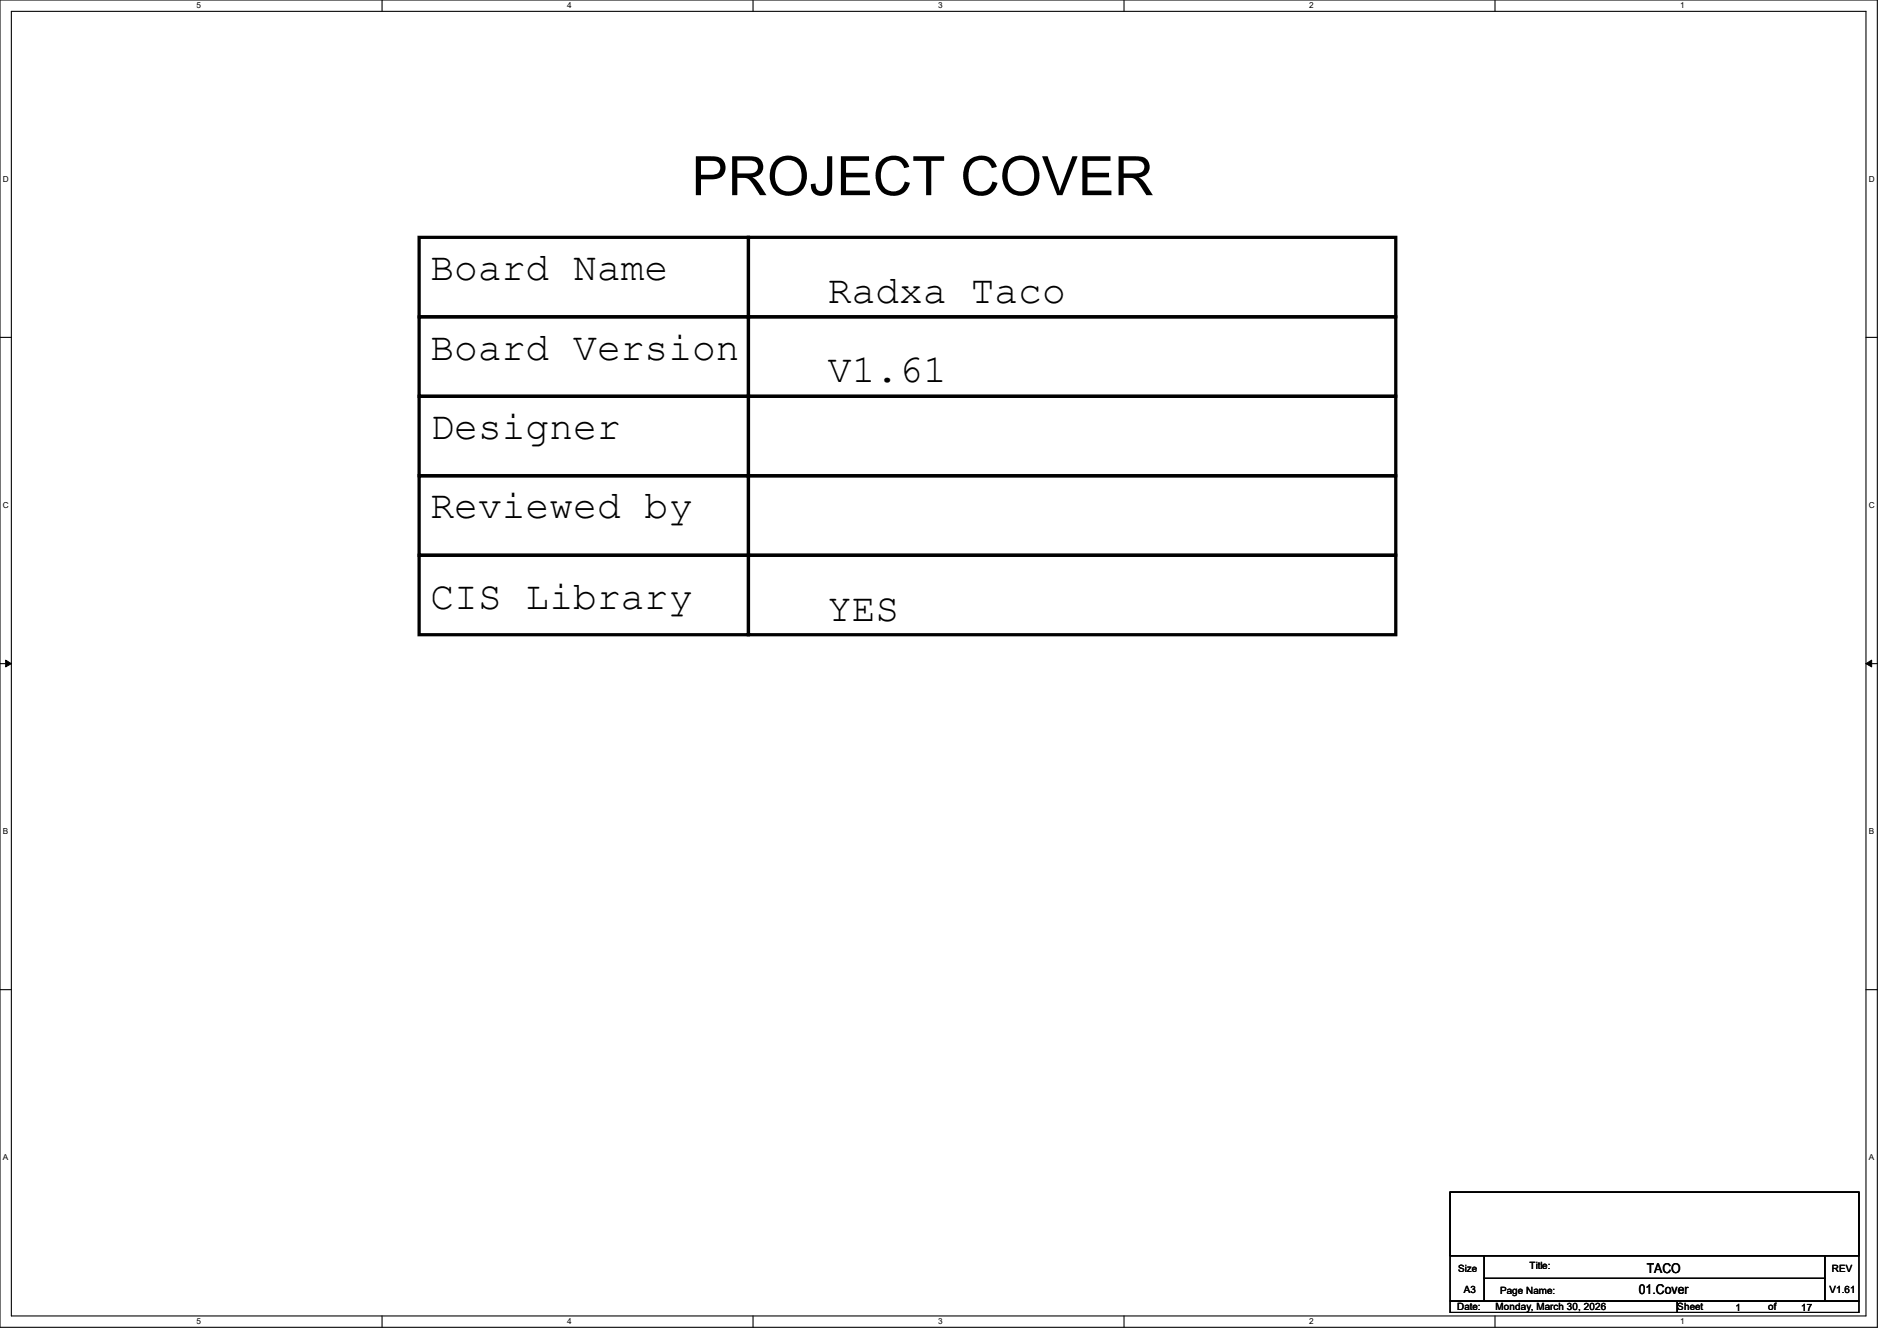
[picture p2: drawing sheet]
<svg xmlns="http://www.w3.org/2000/svg" width="297mm" height="210mm" viewBox="0 0 297 210" stroke-linecap="round" stroke-linejoin="round" font-family="sans-serif">
<g fill="none" stroke="#000" stroke-width=".17">
<path d="M0 0h293.9v207.9h-293.9zM1.8 1.8h290.3v204.3h-290.3zM59.8 0v1.8M117.9 0v1.8M176 0v1.8M234.1 0v1.8M0 52.8h1.8M292.1 52.8h1.8M0 103.9h1.8M292.1 103.9h1.8M0 155h1.8M292.1 155h1.8"/>
<path d="M227 186.7h64v9.9h-64zM227 196.6h5.4v7.2h-5.4zM232.4 196.6h53.3v3.6h-53.3zM285.7 196.6h5.3v7.2h-5.3zM59.8 206.1v1.8M117.9 206.1v1.8M176 206.1v1.8M227 203.8h35.6v1.7h-35.6zM232.4 200.2h53.3v3.6h-53.3zM234.1 206.1v1.8M262.6 203.8h28.4v1.7h-28.4z"/>
</g>
<path d="M.9 103.4l.9 .5-.9 .5zM292.1 103.9l.9-.5v1z" fill="#000"/>
<path d="M.9 103.4l.9 .5-.9 .5zM292.1 103.9l.9-.5v1z" fill="none" stroke="#000" stroke-width=".16"/>
<path d="M65.6 37.2h51.6v12.4h-51.6zM117.2 37.2h101.3v12.4h-101.3zM65.6 49.6h51.6v12.5h-51.6zM117.2 49.6h101.3v12.5h-101.3zM65.6 62.1h51.6v12.4h-51.6zM65.6 74.5h51.6v12.5h-51.6zM117.2 62.1h101.3v12.4h-101.3zM117.2 74.5h101.3v12.5h-101.3zM65.6 87h51.6v12.4h-51.6zM117.2 87h101.3v12.4h-101.3z" fill="none" stroke="#000" stroke-width=".51"/>
<text font-size="8.5" x="108.3" y="30.6">PROJECT COVER</text>
<g font-size="6.2">
<text x="67.4" y="43.9">Board Name</text>
<text x="129.6" y="47.4">Radxa Taco</text>
<text x="67.4" y="56.3">Board Version</text>
<text x="129.6" y="59.9">V1.61</text>
<text x="67.4" y="68.7">Designer</text>
<text x="67.4" y="81.2">Reviewed by</text>
<text x="67.4" y="95.4">CIS Library</text>
<text x="129.6" y="97.2">YES</text>
</g>
<g font-size="2.1">
<text x="256.6" y="202.7">01.Cover</text>
<text x="257.8" y="199.3">TACO</text>
</g>
<g font-size="1.6">
<text x="228.3" y="199.1">Size</text>
<text x="229.2" y="202.5">A3</text>
<text x="234.9" y="202.7">Page Name:</text>
<text x="239.5" y="198.8">Title:</text>
<text x="286.4" y="202.5">V1.61</text>
<text x="286.8" y="199.1">REV</text>
<text x="228.1" y="205.2">Date:</text>
<text x="234.1" y="205.2">Monday, March 30, 2026</text>
<text x="262.6" y="205.2">Sheet</text>
<text x="271.7" y="205.4">1</text>
<text x="276.8" y="205.2">of</text>
<text x="282" y="205.4">17</text>
</g>
<g font-size="1.3">
<text x="30.8" y="1.3">5</text>
<text x="88.8" y="1.3">4</text>
<text x="146.9" y="1.3">3</text>
<text x="205" y="1.3">2</text>
<text x="263.1" y="1.3">1</text>
<text x=".5" y="28.4">D</text>
<text x="292.6" y="28.4">D</text>
<text x=".5" y="79.5">C</text>
<text x="292.6" y="79.5">C</text>
<text x=".5" y="130.6">B</text>
<text x="292.6" y="130.6">B</text>
<text x=".5" y="181.7">A</text>
<text x="292.6" y="181.7">A</text>
<text x="30.8" y="207.4">5</text>
<text x="88.8" y="207.4">4</text>
<text x="146.9" y="207.4">3</text>
<text x="205" y="207.4">2</text>
<text x="263.1" y="207.4">1</text>
</g>
</svg>
